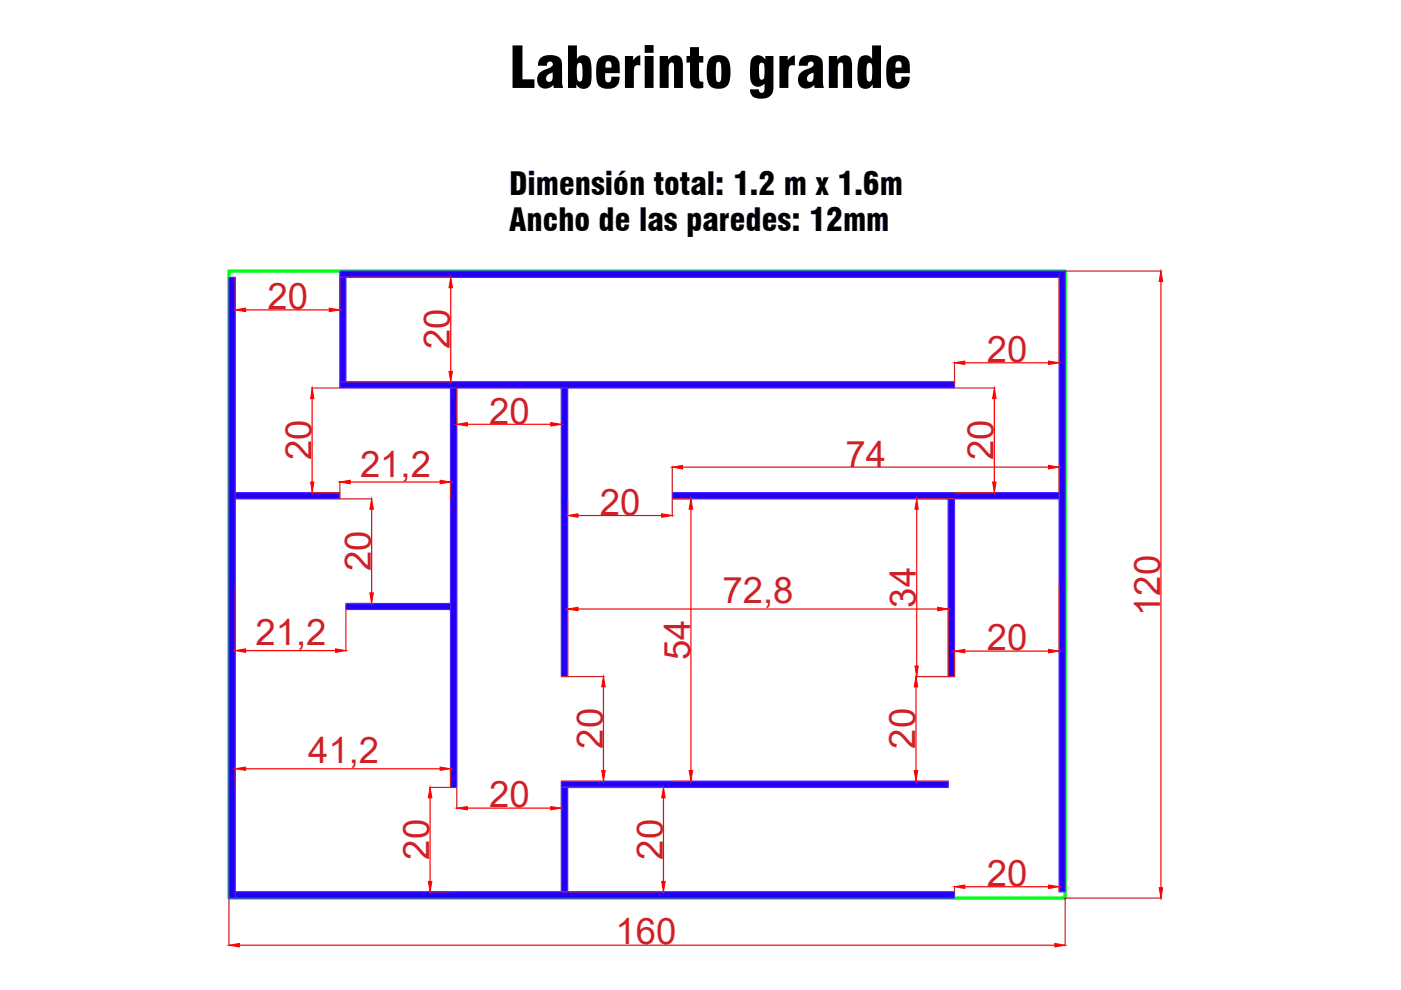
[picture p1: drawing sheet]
<svg xmlns="http://www.w3.org/2000/svg" width="297mm" height="210mm" viewBox="0 0 297 210" stroke-linecap="round" stroke-linejoin="round" font-family="sans-serif">
<!-- layer: Capa 1 -->
<path d="M48.5 57.5h177.3v132.9h-177.3z" fill="none" stroke="#00ff15" stroke-width=".71"/>
<path d="M48.5 58.8h1.4v131.6h-1.4z" fill="#2200f4" stroke="#521fff" stroke-width=".25"/>
<path d="M72.1 57.5v1.3M202.4 189.1v1.3" fill="none" stroke="#f1eb1f" stroke-width=".25"/>
<g fill="#2200f4" stroke="#521fff" stroke-width=".25">
<path d="M224.6 57.5h1.2v131.6h-1.2z"/>
<path d="M49.9 189.1h152.5v1.3h-152.5z"/>
<path d="M72.1 57.5h152.5v1.3h-152.5z"/>
<path d="M72.1 80.9h130.3v1.4h-130.3z"/>
<path d="M72.1 58.8h1.2v22.1h-1.2z"/>
<path d="M49.9 104.4h22.2v1.4h-22.2z"/>
<path d="M95.5 82.3h1.3v84.7h-1.3z"/>
<path d="M73.3 128h22.2v1.2h-22.2z"/>
<path d="M119 167h1.4v22.1h-1.4z"/>
<path d="M119 82.3h1.4v61.1h-1.4z"/>
<path d="M142.5 104.4h82.1v1.4h-82.1z"/>
<path d="M201 105.8h1.4v37.6h-1.4z"/>
<path d="M119 165.6h82v1.4h-82z"/>
</g>
<path d="M142.5 98.9v5.5M224.6 98.9v5.5" fill="none" stroke="#cd2027" stroke-width=".25"/>
<path d="M144.7 99h77.6" fill="none" stroke="#f00" stroke-width=".25"/>
<path d="M222.3 98.7l2.3 .3-2.3 .4z" fill="#f00"/>
<path d="M222.3 98.7l2.3 .3-2.3 .4z" fill="none" stroke="#f00" stroke-width=".21"/>
<path d="M142.5 99l2.2-.3v.7z" fill="#f00"/>
<path d="M142.5 99l2.2-.3v.7z" fill="none" stroke="#f00" stroke-width=".21"/>
<path d="M194.2 105.8h8.1M194.2 143.4h8.1" fill="none" stroke="#cd2027" stroke-width=".25"/>
<path d="M194.4 108v33.2" fill="none" stroke="#f00" stroke-width=".25"/>
<path d="M194 141.2h.7l-.3 2.2z" fill="#f00"/>
<path d="M194 141.2h.7l-.3 2.2z" fill="none" stroke="#f00" stroke-width=".21"/>
<path d="M194.4 105.8l.3 2.2h-.7z" fill="#f00"/>
<path d="M194.4 105.8l.3 2.2h-.7z" fill="none" stroke="#f00" stroke-width=".21"/>
<path d="M119.1 167h21.7M119.1 189.1h21.7" fill="none" stroke="#cd2027" stroke-width=".25"/>
<path d="M140.7 169.1v17.8" fill="none" stroke="#f00" stroke-width=".25"/>
<path d="M140.3 186.9h.7l-.3 2.2z" fill="#f00"/>
<path d="M140.3 186.9h.7l-.3 2.2z" fill="none" stroke="#f00" stroke-width=".21"/>
<path d="M140.7 167l.3 2.1h-.7z" fill="#f00"/>
<path d="M140.7 167l.3 2.1h-.7z" fill="none" stroke="#f00" stroke-width=".21"/>
<path d="M202.4 137.9v5.5M224.6 124v14.2" fill="none" stroke="#cd2027" stroke-width=".25"/>
<path d="M204.6 138h17.7" fill="none" stroke="#f00" stroke-width=".25"/>
<path d="M202.4 138l2.2-.3v.7z" fill="#f00"/>
<path d="M202.4 138l2.2-.3v.7z" fill="none" stroke="#f00" stroke-width=".21"/>
<path d="M222.3 137.7l2.3 .3-2.3 .4z" fill="#f00"/>
<path d="M222.3 137.7l2.3 .3-2.3 .4z" fill="none" stroke="#f00" stroke-width=".21"/>
<path d="M224.6 58.9v18.1M202.4 76.8v4.7" fill="none" stroke="#cd2027" stroke-width=".25"/>
<path d="M204.6 76.9h17.7" fill="none" stroke="#f00" stroke-width=".25"/>
<path d="M202.4 76.9l2.2-.4v.8z" fill="#f00"/>
<path d="M202.4 76.9l2.2-.4v.8z" fill="none" stroke="#f00" stroke-width=".21"/>
<path d="M222.3 76.5l2.3 .4-2.3 .4z" fill="#f00"/>
<path d="M222.3 76.5l2.3 .4-2.3 .4z" fill="none" stroke="#f00" stroke-width=".21"/>
<path d="M73.4 58.8h22.3M73.4 80.9h22.3" fill="none" stroke="#cd2027" stroke-width=".25"/>
<path d="M95.6 61v17.7" fill="none" stroke="#f00" stroke-width=".25"/>
<path d="M95.2 78.7h.7l-.3 2.2z" fill="#f00"/>
<path d="M95.2 78.7h.7l-.3 2.2z" fill="none" stroke="#f00" stroke-width=".21"/>
<path d="M95.6 58.8l.3 2.2h-.7z" fill="#f00"/>
<path d="M95.6 58.8l.3 2.2h-.7z" fill="none" stroke="#f00" stroke-width=".21"/>
<path d="M49.9 58.9v6.9M72.1 58.9v6.9" fill="none" stroke="#cd2027" stroke-width=".25"/>
<path d="M52.1 65.7h17.7" fill="none" stroke="#f00" stroke-width=".25"/>
<path d="M69.8 65.3l2.3 .4-2.3 .4z" fill="#f00"/>
<path d="M69.8 65.3l2.3 .4-2.3 .4z" fill="none" stroke="#f00" stroke-width=".21"/>
<path d="M49.9 65.7l2.2-.4v.8z" fill="#f00"/>
<path d="M49.9 65.7l2.2-.4v.8z" fill="none" stroke="#f00" stroke-width=".21"/>
<path d="M96.8 82.3v7.8M119 82.3v7.8" fill="none" stroke="#cd2027" stroke-width=".25"/>
<path d="M99.1 90h17.7" fill="none" stroke="#f00" stroke-width=".25"/>
<path d="M116.8 89.6l2.2 .4-2.2 .3z" fill="#f00"/>
<path d="M116.8 89.6l2.2 .4-2.2 .3z" fill="none" stroke="#f00" stroke-width=".21"/>
<path d="M96.8 90l2.3-.4v.7z" fill="#f00"/>
<path d="M96.8 90l2.3-.4v.7z" fill="none" stroke="#f00" stroke-width=".21"/>
<path d="M49.9 124v14M73.3 129.3v8.7" fill="none" stroke="#cd2027" stroke-width=".25"/>
<path d="M52.1 137.9h19" fill="none" stroke="#f00" stroke-width=".25"/>
<path d="M71.1 137.6l2.2 .3-2.2 .4z" fill="#f00"/>
<path d="M71.1 137.6l2.2 .3-2.2 .4z" fill="none" stroke="#f00" stroke-width=".21"/>
<path d="M49.9 137.9l2.2-.3v.7z" fill="#f00"/>
<path d="M49.9 137.9l2.2-.3v.7z" fill="none" stroke="#f00" stroke-width=".21"/>
<path d="M72.1 105.8h6.8M73.4 128h5.5" fill="none" stroke="#cd2027" stroke-width=".25"/>
<path d="M78.8 108v17.7" fill="none" stroke="#f00" stroke-width=".25"/>
<path d="M78.8 105.8l.4 2.2h-.8z" fill="#f00"/>
<path d="M78.8 105.8l.4 2.2h-.8z" fill="none" stroke="#f00" stroke-width=".21"/>
<path d="M78.4 125.7h.8l-.4 2.3z" fill="#f00"/>
<path d="M78.4 125.7h.8l-.4 2.3z" fill="none" stroke="#f00" stroke-width=".21"/>
<path d="M72.1 102.1v3.6M95.5 102.1v3.6" fill="none" stroke="#cd2027" stroke-width=".25"/>
<path d="M74.2 102.2h19.1" fill="none" stroke="#f00" stroke-width=".25"/>
<path d="M72.1 102.2l2.1-.4v.8z" fill="#f00"/>
<path d="M72.1 102.2l2.1-.4v.8z" fill="none" stroke="#f00" stroke-width=".21"/>
<path d="M93.3 101.8l2.2 .4-2.2 .4z" fill="#f00"/>
<path d="M93.3 101.8l2.2 .4-2.2 .4z" fill="none" stroke="#f00" stroke-width=".21"/>
<path d="M120.4 105.8v3.7M142.5 105.8v3.7" fill="none" stroke="#cd2027" stroke-width=".25"/>
<path d="M122.6 109.3h17.7" fill="none" stroke="#f00" stroke-width=".25"/>
<path d="M140.3 108.9l2.2 .4-2.2 .4z" fill="#f00"/>
<path d="M140.3 108.9l2.2 .4-2.2 .4z" fill="none" stroke="#f00" stroke-width=".21"/>
<path d="M120.4 109.3l2.2-.4v.8z" fill="#f00"/>
<path d="M120.4 109.3l2.2-.4v.8z" fill="none" stroke="#f00" stroke-width=".21"/>
<path d="M142.6 105.8h4M142.6 165.6h4" fill="none" stroke="#cd2027" stroke-width=".25"/>
<path d="M146.5 108v55.4" fill="none" stroke="#f00" stroke-width=".25"/>
<path d="M146.5 105.8l.4 2.2h-.8z" fill="#f00"/>
<path d="M146.5 105.8l.4 2.2h-.8z" fill="none" stroke="#f00" stroke-width=".21"/>
<path d="M146.1 163.4h.8l-.4 2.2z" fill="#f00"/>
<path d="M146.1 163.4h.8l-.4 2.2z" fill="none" stroke="#f00" stroke-width=".21"/>
<path d="M194.1 143.4h6.9M194.1 165.6h6.9" fill="none" stroke="#cd2027" stroke-width=".25"/>
<path d="M194.2 145.6v17.8" fill="none" stroke="#f00" stroke-width=".25"/>
<path d="M194.2 143.4l.4 2.2h-.8z" fill="#f00"/>
<path d="M194.2 143.4l.4 2.2h-.8z" fill="none" stroke="#f00" stroke-width=".21"/>
<path d="M193.8 163.4h.8l-.4 2.2z" fill="#f00"/>
<path d="M193.8 163.4h.8l-.4 2.2z" fill="none" stroke="#f00" stroke-width=".21"/>
<path d="M202.4 187.9v1.1M224.6 187.9v1.1" fill="none" stroke="#cd2027" stroke-width=".25"/>
<path d="M204.6 188h17.7" fill="none" stroke="#f00" stroke-width=".25"/>
<path d="M202.4 188l2.2-.4v.8z" fill="#f00"/>
<path d="M202.4 188l2.2-.4v.8z" fill="none" stroke="#f00" stroke-width=".21"/>
<path d="M222.3 187.6l2.3 .4-2.3 .4z" fill="#f00"/>
<path d="M222.3 187.6l2.3 .4-2.3 .4z" fill="none" stroke="#f00" stroke-width=".21"/>
<path d="M66.1 82.3h5.8M66.1 104.4h5.8" fill="none" stroke="#cd2027" stroke-width=".25"/>
<path d="M66.2 84.5v17.7" fill="none" stroke="#f00" stroke-width=".25"/>
<path d="M66.2 82.3l.4 2.2h-.7z" fill="#f00"/>
<path d="M66.2 82.3l.4 2.2h-.7z" fill="none" stroke="#f00" stroke-width=".21"/>
<path d="M65.9 102.2h.7l-.4 2.2z" fill="#f00"/>
<path d="M65.9 102.2h.7l-.4 2.2z" fill="none" stroke="#f00" stroke-width=".21"/>
<path d="M49.9 162.8v4M95.5 162.8v4" fill="none" stroke="#cd2027" stroke-width=".25"/>
<path d="M52.1 163h41.2" fill="none" stroke="#f00" stroke-width=".25"/>
<path d="M93.3 162.6l2.2 .4-2.2 .3z" fill="#f00"/>
<path d="M93.3 162.6l2.2 .4-2.2 .3z" fill="none" stroke="#f00" stroke-width=".21"/>
<path d="M49.9 163l2.2-.4v.7z" fill="#f00"/>
<path d="M49.9 163l2.2-.4v.7z" fill="none" stroke="#f00" stroke-width=".21"/>
<path d="M91.1 167h4.4M91.1 189.1h4.4" fill="none" stroke="#cd2027" stroke-width=".25"/>
<path d="M91.2 169.1v17.8" fill="none" stroke="#f00" stroke-width=".25"/>
<path d="M91.2 167l.4 2.1h-.8z" fill="#f00"/>
<path d="M91.2 167l.4 2.1h-.8z" fill="none" stroke="#f00" stroke-width=".21"/>
<path d="M90.8 186.9h.8l-.4 2.2z" fill="#f00"/>
<path d="M90.8 186.9h.8l-.4 2.2z" fill="none" stroke="#f00" stroke-width=".21"/>
<path d="M120.4 129v14.4M201 129v14.4" fill="none" stroke="#cd2027" stroke-width=".25"/>
<path d="M122.6 129.1h76.2" fill="none" stroke="#f00" stroke-width=".25"/>
<path d="M198.8 128.8l2.2 .3-2.2 .4z" fill="#f00"/>
<path d="M198.8 128.8l2.2 .3-2.2 .4z" fill="none" stroke="#f00" stroke-width=".21"/>
<path d="M120.4 129.1l2.2-.3v.7z" fill="#f00"/>
<path d="M120.4 129.1l2.2-.3v.7z" fill="none" stroke="#f00" stroke-width=".21"/>
<path d="M119.1 143.4h9M119.1 165.6h9" fill="none" stroke="#cd2027" stroke-width=".25"/>
<path d="M127.9 145.6v17.8" fill="none" stroke="#f00" stroke-width=".25"/>
<path d="M127.9 143.4l.4 2.2h-.7z" fill="#f00"/>
<path d="M127.9 143.4l.4 2.2h-.7z" fill="none" stroke="#f00" stroke-width=".21"/>
<path d="M127.6 163.4h.7l-.4 2.2z" fill="#f00"/>
<path d="M127.6 163.4h.7l-.4 2.2z" fill="none" stroke="#f00" stroke-width=".21"/>
<path d="M96.8 167v4.5M119 167v4.5" fill="none" stroke="#cd2027" stroke-width=".25"/>
<path d="M99.1 171.3h17.7" fill="none" stroke="#f00" stroke-width=".25"/>
<path d="M96.8 171.3l2.3-.3v.7z" fill="#f00"/>
<path d="M96.8 171.3l2.3-.3v.7z" fill="none" stroke="#f00" stroke-width=".21"/>
<path d="M116.8 171l2.2 .3-2.2 .4z" fill="#f00"/>
<path d="M116.8 171l2.2 .3-2.2 .4z" fill="none" stroke="#f00" stroke-width=".21"/>
<path d="M48.5 190.5v10M225.8 190.5v10" fill="none" stroke="#cd2027" stroke-width=".25"/>
<path d="M50.7 200.4h172.9" fill="none" stroke="#f00" stroke-width=".25"/>
<path d="M48.5 200.4l2.2-.4v.8z" fill="#f00"/>
<path d="M48.5 200.4l2.2-.4v.8z" fill="none" stroke="#f00" stroke-width=".21"/>
<path d="M223.6 200l2.2 .4-2.2 .4z" fill="#f00"/>
<path d="M223.6 200l2.2 .4-2.2 .4z" fill="none" stroke="#f00" stroke-width=".21"/>
<path d="M225.9 57.5h20.4M225.9 190.4h20.4" fill="none" stroke="#cd2027" stroke-width=".25"/>
<path d="M246.1 59.7v128.5" fill="none" stroke="#f00" stroke-width=".25"/>
<path d="M245.8 188.2h.7l-.4 2.2z" fill="#f00"/>
<path d="M245.8 188.2h.7l-.4 2.2z" fill="none" stroke="#f00" stroke-width=".21"/>
<path d="M246.1 57.5l.4 2.2h-.7z" fill="#f00"/>
<path d="M246.1 57.5l.4 2.2h-.7z" fill="none" stroke="#f00" stroke-width=".21"/>
<path d="M202.4 82.3h8.6M202.4 104.4h8.6" fill="none" stroke="#cd2027" stroke-width=".25"/>
<path d="M210.8 84.5v17.7" fill="none" stroke="#f00" stroke-width=".25"/>
<path d="M210.8 82.3l.4 2.2h-.8z" fill="#f00"/>
<path d="M210.8 82.3l.4 2.2h-.8z" fill="none" stroke="#f00" stroke-width=".21"/>
<path d="M210.4 102.2h.8l-.4 2.2z" fill="#f00"/>
<path d="M210.4 102.2h.8l-.4 2.2z" fill="none" stroke="#f00" stroke-width=".21"/>
<text font-size="12" x="107.9" y="18.6">Laberinto grande</text>
<g font-size="7.7" fill="#cd2027">
<text x="56.7" y="65.5">20</text>
<text x="95.4" y="74.1" transform="rotate(-90 95.4 74.1)">20</text>
<text x="209.2" y="76.8">20</text>
<text x="103.7" y="89.8">20</text>
<text x="66" y="97.6" transform="rotate(-90 66 97.6)">20</text>
<text x="76.3" y="101.1">21,2</text>
<text x="179.2" y="98.9">74</text>
<text x="210.7" y="97.6" transform="rotate(-90 210.7 97.6)">20</text>
<text x="127.2" y="109.1">20</text>
<text x="78.6" y="121.1" transform="rotate(-90 78.6 121.1)">20</text>
<text x="153.2" y="128">72,8</text>
<text x="194.1" y="128.9" transform="rotate(-90 194.1 128.9)">34</text>
<text x="246" y="130.6" transform="rotate(-90 246 130.6)">120</text>
<text x="54.2" y="136.8">21,2</text>
<text x="209.2" y="137.9">20</text>
<text x="146.3" y="140" transform="rotate(-90 146.3 140)">54</text>
<text x="65.3" y="161.8">41,2</text>
<text x="127.8" y="158.7" transform="rotate(-90 127.8 158.7)">20</text>
<text x="194" y="158.7" transform="rotate(-90 194 158.7)">20</text>
<text x="103.7" y="171.2">20</text>
<text x="91" y="182.2" transform="rotate(-90 91 182.2)">20</text>
<text x="140.5" y="182.2" transform="rotate(-90 140.5 182.2)">20</text>
<text x="209.2" y="187.8">20</text>
<text x="130.5" y="200.2">160</text>
</g>
<g font-size="6.7">
<text x="107.9" y="41.3">Dimensión total: 1.2 m x 1.6m</text>
<text x="107.9" y="49.1">Ancho de las paredes: 12mm</text>
</g>
</svg>
